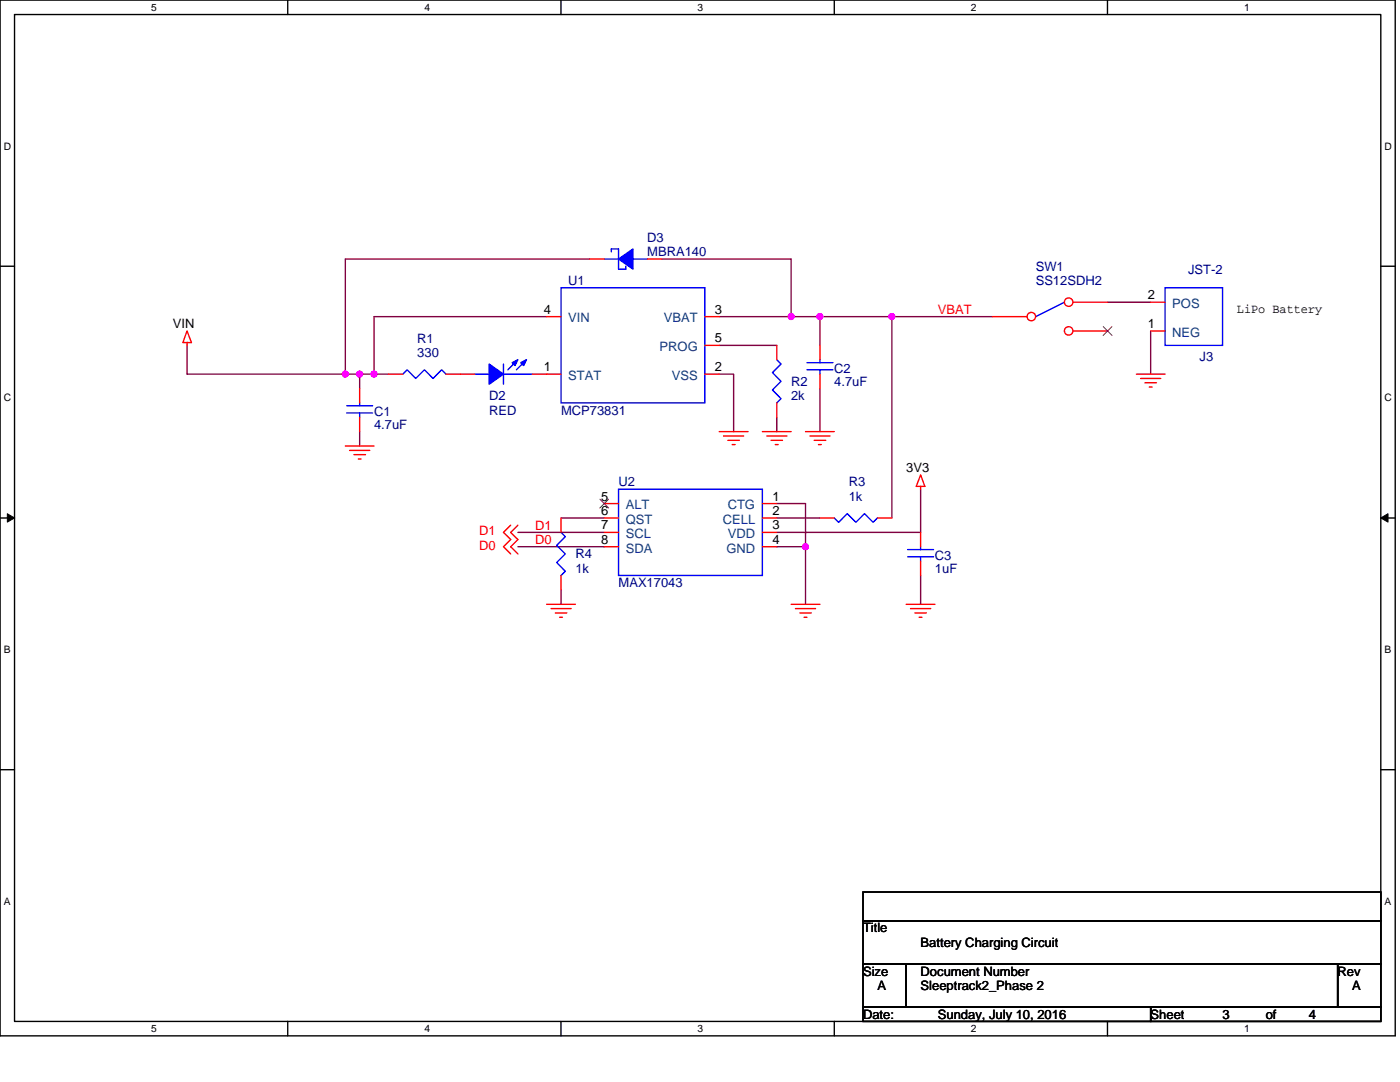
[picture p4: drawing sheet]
<svg xmlns="http://www.w3.org/2000/svg" width="279mm" height="216mm" viewBox="0 0 279 216" stroke-linecap="round" stroke-linejoin="round" font-family="sans-serif">
<path d="M0 0h278.4v206.7h-278.4zM2.9 2.9h272.7v200.9h-272.7z" fill="none" stroke="#000" stroke-width=".28"/>
<g fill="#fff">
<path d="M30.2 .3h1.1v2.3h-1.1z"/>
<path d="M30.2 204.1h1.1v2.3h-1.1z"/>
</g>
<path d="M57.4 0v2.9M57.4 203.8v2.9" fill="none" stroke="#000" stroke-width=".28"/>
<g fill="#fff">
<path d="M84.7 .3h1.1v2.3h-1.1z"/>
<path d="M84.7 204.1h1.1v2.3h-1.1z"/>
</g>
<path d="M112 0v2.9M112 203.8v2.9" fill="none" stroke="#000" stroke-width=".28"/>
<g fill="#fff">
<path d="M139.2 .3h1.2v2.3h-1.2z"/>
<path d="M139.2 204.1h1.2v2.3h-1.2z"/>
</g>
<path d="M166.5 0v2.9M166.5 203.8v2.9" fill="none" stroke="#000" stroke-width=".28"/>
<g fill="#fff">
<path d="M193.8 .3h1.1v2.3h-1.1z"/>
<path d="M193.8 204.1h1.1v2.3h-1.1z"/>
</g>
<path d="M221 0v2.9M221 203.8v2.9" fill="none" stroke="#000" stroke-width=".28"/>
<g fill="#fff">
<path d="M248.3 .3h1.1v2.3h-1.1z"/>
<path d="M248.3 204.1h1.1v2.3h-1.1z"/>
<path d="M.7 28h1.5v2.3h-1.5z"/>
<path d="M276.3 28h1.5v2.3h-1.5z"/>
<path d="M.7 78.2h1.5v2.3h-1.5z"/>
<path d="M276.3 78.2h1.5v2.3h-1.5z"/>
</g>
<path d="M0 53.1h2.9M275.6 53.1h2.8" fill="none" stroke="#000" stroke-width=".28"/>
<g fill="#fff">
<path d="M.7 128.5h1.4v2.2h-1.4z"/>
<path d="M276.3 128.5h1.4v2.2h-1.4z"/>
</g>
<path d="M0 103.4h2.9M275.6 103.4h2.8" fill="none" stroke="#000" stroke-width=".28"/>
<path d="M1.5 102.5l1.4 .9-1.4 .8zM275.6 103.4l1.4-.9v1.7z" fill="#000" stroke="#000" stroke-width=".2"/>
<g fill="#fff">
<path d="M.7 178.7h1.4v2.3h-1.4z"/>
<path d="M276.3 178.7h1.4v2.3h-1.4z"/>
</g>
<path d="M0 153.6h2.9M275.6 153.6h2.8M172.2 178h103.4v5.7h-103.4zM172.2 183.7h103.4v8.6h-103.4zM172.2 192.3h8.6v8.6h-8.6zM180.8 192.3h86.2v8.6h-86.2zM267 192.3h8.6v8.6h-8.6zM172.2 200.9h57.4v2.9h-57.4zM229.6 200.9h46v2.9h-46z" fill="none" stroke="#000" stroke-width=".28"/>
<g fill="none" stroke="#800040" stroke-width=".28">
<path d="M117.7 51.7h-48.8v23M132.1 51.7h25.8v11.5M37.3 68.9v5.8h31.6M68.9 74.7h2.9M71.8 74.7h2.9M71.8 74.7v2.8M74.7 74.7h2.8M109.1 63.2h-34.4v11.5M143.5 63.2h14.4M143.5 68.9h11.5M143.5 74.7h2.9v11.4M157.9 63.2h5.7"/>
<path d="M163.6 63.2v5.7M163.6 63.2h14.4M163.6 77.5v8.6M178 63.2h20.1M178 63.2v40.2M221 60.3h8.6M229.6 66v8.7M71.8 86.1v2.9M155 83.3v2.8M183.7 97.6v8.6h-28.7M103.4 106.2h17.2M103.4 109.1h17.2"/>
<path d="M112 117.7v2.9M112 103.4h8.6M155 100.5h5.8v8.6M155 103.4h8.6M155 109.1h5.8M160.8 109.1v11.5M183.7 114.8v5.8"/>
</g>
<g fill="#f0f" stroke="#f0f" stroke-width=".28">
<circle cx="68.9" cy="74.6" r=".57"/>
<circle cx="157.9" cy="63.2" r=".57"/>
<circle cx="163.6" cy="63.2" r=".57"/>
<circle cx="178" cy="63.2" r=".57"/>
<circle cx="74.6" cy="74.6" r=".57"/>
<circle cx="71.8" cy="74.6" r=".57"/>
<circle cx="160.7" cy="109.1" r=".57"/>
</g>
<g fill="none" stroke="#f00" stroke-width=".28">
<path d="M37.3 66l.9 2.3h-1.7zM37.3 68.3v.6M71.8 77.5v2.9M77.5 74.7h2.9M89 74.7h5.7M106.2 74.7h5.8M109.1 63.2h2.9M140.7 74.7h2.8M140.7 63.2h2.8M140.7 68.9h2.8M155 68.9v2.9M163.6 68.9v2.9"/>
<path d="M163.6 74.7v2.8M226.8 74.7h5.7M227.6 75.5h4M228.5 76.4h2.3M229.4 77.2h.5M229.6 66h2.9M229.6 60.3h2.9M68.9 89h5.8M69.8 89.9h4M70.6 90.7h2.3M71.5 91.6h.6M71.8 83.3v2.8"/>
<path d="M143.5 86.1h5.8M144.4 87h4M145.3 87.9h2.3M146.1 88.7h.6M152.1 86.1h5.8M153 87h4M153.9 87.9h2.3M154.7 88.7h.6M155 80.4v2.9M160.8 86.1h5.7M161.6 87h4.1M162.5 87.9h2.3"/>
<path d="M163.3 88.7h.6M183.7 94.7l.9 2.3h-1.7zM183.7 97v.6M101.9 104.8l-1.4 1.4 1.4 1.5-1.4 1.4 1.4 1.4M103.4 104.8l-1.5 1.4 1.5 1.5-1.5 1.4 1.5 1.4M112 103.4v2.8M112 114.8v2.9M120.6 100.5h2.8M120.6 103.4h2.8M120.6 106.2h2.8M120.6 109.1h2.8M152.1 100.5h2.9"/>
<path d="M152.1 103.4h2.9M152.1 106.2h2.9M152.1 109.1h2.9M163.6 103.4h2.9M175.1 103.4h2.9M183.7 106.2v2.9M183.7 112v2.8M109.1 120.6h5.7M110 121.4h4M110.8 122.3h2.3M111.7 123.2h.5M157.9 120.6h5.7"/>
<path d="M158.7 121.4h4.1M159.6 122.3h2.3M160.5 123.2h.6M180.8 120.6h5.8M181.7 121.4h4M182.6 122.3h2.3M183.4 123.2h.6"/>
</g>
<g fill="none" stroke="#00f" stroke-width=".28">
<path d="M112 57.4h28.7v23h-28.7zM232.5 57.4h11.5v11.5h-11.5zM80.4 74.7l.9-.9 1.7 1.7 1.7-1.7 1.7 1.7 1.7-1.7 .9 .9M94.7 74.7h2.9M100.5 72.6v4.1M100.5 74.7h5.7M103.1 72.1l-1.8 1.7M104.8 72.1l-1.7 1.7M155 71.8l.9 .8-1.7 1.8 1.7 1.7-1.7 1.7 1.7 1.7-.9 .9M161.1 73.8h5.1M161.1 72.4h5.1M163.6 71.8v.6"/>
<path d="M163.6 73.8v.9M212.4 60.3l-5.7 2.9M69.2 82.4h5.2M69.2 81h5.2M71.8 80.4v.6M71.8 82.4v.9M123.4 97.6h28.7v17.2h-28.7zM112 106.2l.8 .9-1.7 1.7 1.7 1.7-1.7 1.7 1.7 1.8-.8 .8M166.5 103.4l.9 .8 1.7-1.7 1.7 1.7 1.7-1.7 1.7 1.7 .9-.8M181.1 111.1h5.2M181.1 109.7h5.2M183.7 109.1v.6"/>
<path d="M183.7 111.1v.9"/>
</g>
<path d="M119.7 99.6l1.8 1.8M121.5 99.6l-1.8 1.8" fill="none" stroke="#804000" stroke-width=".2"/>
<g fill="#00f" stroke="#00f" stroke-width=".28">
<path d="M97.6 72.6l2.9 2.1-2.9 2z" fill-rule="evenodd"/>
<path d="M103.9 72.4l1.2-.6-.6 1.1z" fill-rule="evenodd"/>
<path d="M102.2 72.4l1.2-.6-.6 1.1z" fill-rule="evenodd"/>
</g>
<circle cx="205.8" cy="63.2" r=".84" fill="#fff" stroke="#f00" stroke-width=".28"/>
<path d="M198.1 63.2h6.9" fill="none" stroke="#f00" stroke-width=".28"/>
<circle cx="213.3" cy="60.3" r=".84" fill="#fff" stroke="#f00" stroke-width=".28"/>
<path d="M214.1 60.3h6.9" fill="none" stroke="#f00" stroke-width=".28"/>
<circle cx="213.3" cy="66" r=".84" fill="#fff" stroke="#f00" stroke-width=".28"/>
<path d="M117.7 51.7h2.9M129.2 51.7h2.9M214.1 66h6.9" fill="none" stroke="#f00" stroke-width=".28"/>
<path d="M220.2 65.2l1.7 1.7M221.9 65.2l-1.7 1.7" fill="none" stroke="#804000" stroke-width=".2"/>
<path d="M120.6 51.7h2.8M122 50.2v-.5h1.4v4h1.5v-.6M126.3 51.7h2.9" fill="none" stroke="#00f" stroke-width=".28"/>
<path d="M123.4 51.7l2.9-2v4z" fill-rule="evenodd" fill="#00f" stroke="#00f" stroke-width=".28"/>
<g fill="#f0f" stroke="#f0f" stroke-width=".28">
<circle cx="68.9" cy="74.6" r=".57"/>
<circle cx="157.9" cy="63.2" r=".57"/>
<circle cx="163.6" cy="63.2" r=".57"/>
<circle cx="178" cy="63.2" r=".57"/>
<circle cx="74.6" cy="74.6" r=".57"/>
<circle cx="71.8" cy="74.6" r=".57"/>
<circle cx="160.7" cy="109.1" r=".57"/>
</g>
<g font-size="2.6" fill="#000080">
<text x="129.2" y="48.3">D3</text>
<text x="129.2" y="51.2">MBRA140</text>
<text x="113.4" y="56.9">U1</text>
<text x="206.7" y="54">SW1</text>
<text x="206.7" y="56.9">SS12SDH2</text>
<text x="237.1" y="54.6">JST-2</text>
<text x="83.3" y="68.4">R1</text>
<text x="83.3" y="71.2">330</text>
<text x="157.9" y="77">R2</text>
<text x="166.5" y="74.4">C2</text>
<text x="166.5" y="77">4.7uF</text>
<text x="239.4" y="72.1">J3</text>
<text x="74.7" y="83">C1</text>
<text x="97.6" y="79.9">D2</text>
<text x="97.6" y="82.7">RED</text>
<text x="112" y="82.7">MCP73831</text>
<text x="157.9" y="79.9">2k</text>
<text x="74.7" y="85.6">4.7uF</text>
<text x="123.4" y="97.1">U2</text>
<text x="169.4" y="97.1">R3</text>
<text x="169.4" y="99.9">1k</text>
<text x="114.8" y="111.4">R4</text>
<text x="186.6" y="111.7">C3</text>
<text x="114.8" y="114.3">1k</text>
<text x="123.4" y="117.2">MAX17043</text>
<text x="186.6" y="114.3">1uF</text>
</g>
<g font-size="2.6">
<text x="229.1" y="59.7">2</text>
<text x="34.5" y="65.5">VIN</text>
<text x="108.5" y="62.6">4</text>
<text x="142.7" y="62.6">3</text>
<text x="229.1" y="65.4">1</text>
<text x="246.9" y="62.4">LiPo Battery</text>
<text x="142.7" y="68.3">5</text>
<text x="108.5" y="74.1">1</text>
<text x="142.7" y="74.1">2</text>
<text x="180.8" y="94.2">3V3</text>
<text x="120" y="99.9">5</text>
<text x="154.2" y="99.9">1</text>
<text x="120" y="102.8">6</text>
<text x="120" y="105.6">7</text>
<text x="154.2" y="102.8">2</text>
<text x="154.2" y="105.6">3</text>
<text x="120" y="108.5">8</text>
<text x="154.2" y="108.5">4</text>
<text x="172.2" y="186.1">Title</text>
<text x="183.7" y="188.9">Battery Charging Circuit</text>
<text x="172.2" y="194.7">Size</text>
<text x="175.1" y="197.5">A</text>
<text x="183.7" y="194.7">Document Number</text>
<text x="183.7" y="197.5">Sleeptrack2_Phase 2</text>
<text x="267" y="194.7">Rev</text>
<text x="269.8" y="197.5">A</text>
<text x="172.2" y="203.3">Date:</text>
<text x="187.2" y="203.3">Sunday, July 10, 2016</text>
<text x="229.6" y="203.3">Sheet</text>
<text x="244" y="203.3">3</text>
<text x="252.6" y="203.3">of</text>
<text x="261.2" y="203.3">4</text>
</g>
<g font-size="2.6" fill="#004080">
<text x="113.4" y="64.3">VIN</text>
<text x="132.5" y="64.3">VBAT</text>
<text x="234" y="61.5">POS</text>
<text x="131.6" y="70.1">PROG</text>
<text x="234" y="67.2">NEG</text>
<text x="113.4" y="75.8">STAT</text>
<text x="134.1" y="75.8">VSS</text>
<text x="124.9" y="101.6">ALT</text>
<text x="145.2" y="101.6">CTG</text>
<text x="124.9" y="104.5">QST</text>
<text x="124.9" y="107.4">SCL</text>
<text x="144.3" y="104.5">CELL</text>
<text x="145.3" y="107.4">VDD</text>
<text x="124.9" y="110.3">SDA</text>
<text x="145" y="110.3">GND</text>
</g>
<g font-size="2.6" fill="#f00">
<text x="187.2" y="62.6">VBAT</text>
<text x="95.6" y="106.8">D1</text>
<text x="106.8" y="105.7">D1</text>
<text x="95.6" y="109.7">D0</text>
<text x="106.8" y="108.5">D0</text>
</g>
<g font-size="2">
<text x="30.2" y="2.2">5</text>
<text x="84.7" y="2.2">4</text>
<text x="139.2" y="2.2">3</text>
<text x="193.8" y="2.2">2</text>
<text x="248.3" y="2.2">1</text>
<text x=".7" y="29.8">D</text>
<text x="276.3" y="29.8">D</text>
<text x=".7" y="80.1">C</text>
<text x="276.3" y="80.1">C</text>
<text x=".7" y="130.3">B</text>
<text x="276.3" y="130.3">B</text>
<text x=".7" y="180.5">A</text>
<text x="276.3" y="180.5">A</text>
<text x="30.2" y="206">5</text>
<text x="84.7" y="206">4</text>
<text x="139.2" y="206">3</text>
<text x="193.8" y="206">2</text>
<text x="248.3" y="206">1</text>
</g>
</svg>
